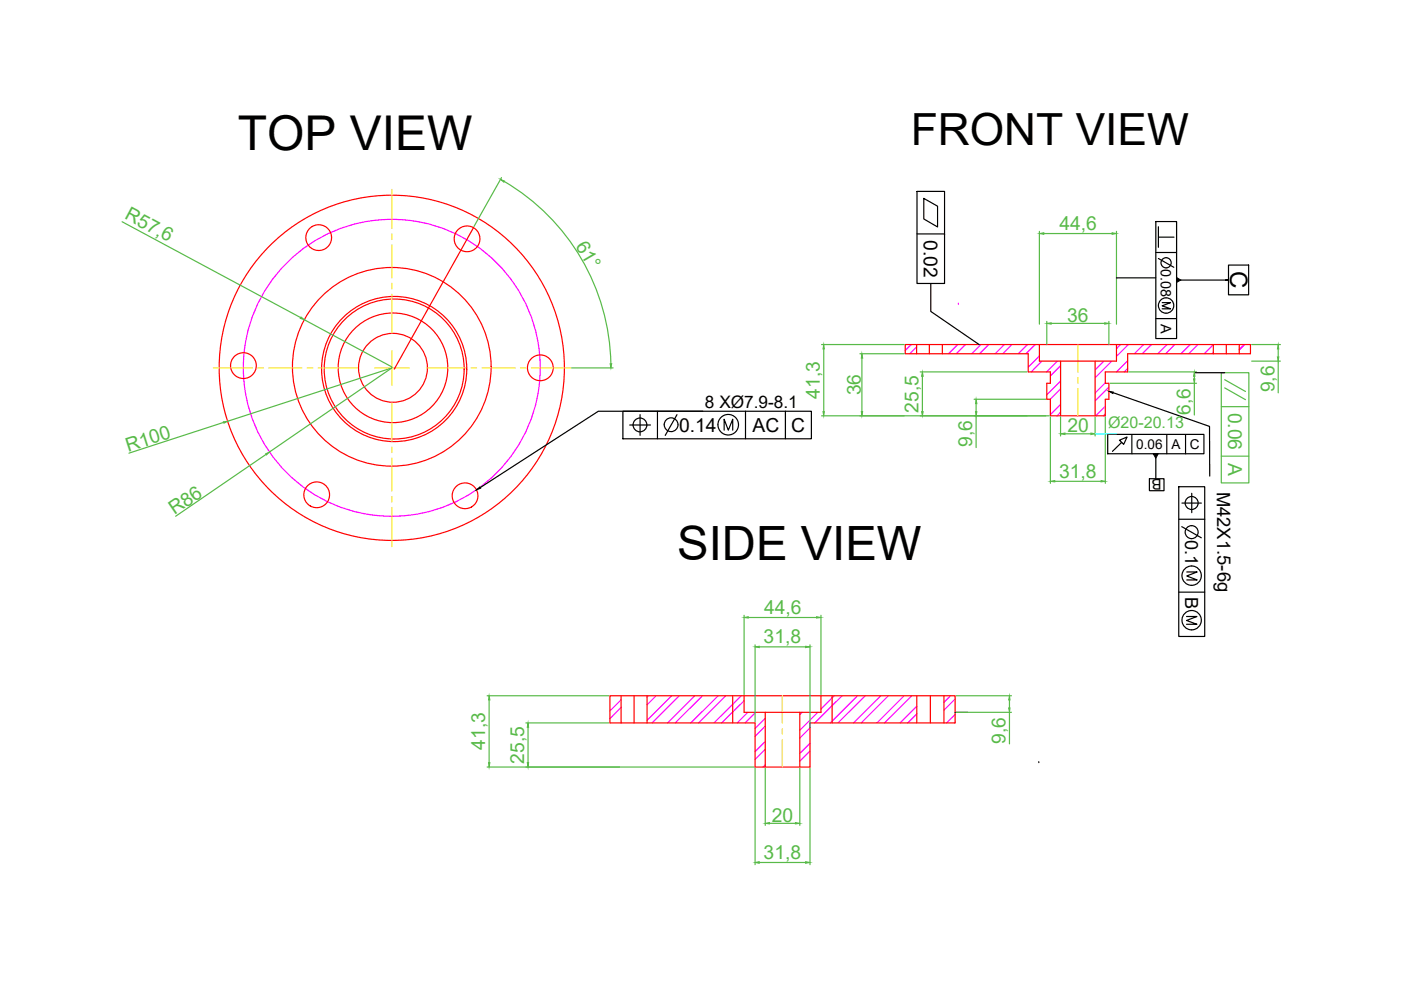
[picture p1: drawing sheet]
<svg xmlns="http://www.w3.org/2000/svg" width="297mm" height="210mm" viewBox="0 0 297 210" stroke-linecap="round" stroke-linejoin="round" font-family="sans-serif">
<!-- layer: 0 -->
<g fill="none" stroke="#f00" stroke-width=".25">
<path d="M100.4 48.2l-16.8 30.1M191.9 73.1h73.2v1.9h-26v3.9h-4.8v2.4h.8v3.4h-.8v3.5h-11.6v-3.5h-.8v-3.4h.8v-2.4h-4.7v-3.9h-26.1zM194.3 73.1v1.9M197 73.1v1.9M199.8 73.1v1.9M220.4 73.1v3.5h16.3v-3.5M224.9 76.6v11.6M232.2 76.6v11.6M257.2 73.1v1.9M260 73.1v1.9M262.7 73.1v1.9M129.3 147.5h73.2v5.8h-30.8v9.3h-11.6v-9.3h-30.8z"/>
<path d="M131.7 147.5v5.8M134.4 147.5v5.8M137.2 147.5v5.8M155.3 147.5v5.8M157.8 147.5v3.5h16.3v-3.5M162.2 151v11.6M169.6 151v11.6M176.4 147.5v5.8M194.4 147.5v5.8M197.3 147.5v5.8M200.1 147.5v5.8"/>
<circle cx="67.6" cy="50.4" r="2.73"/>
<circle cx="99" cy="50.6" r="2.73"/>
<circle cx="51.6" cy="77.5" r="2.73"/>
<circle cx="83.1" cy="78" r="36.6"/>
<circle cx="83.1" cy="77.8" r="21.1"/>
<circle cx="83.3" cy="78" r="11.6"/>
<circle cx="83.3" cy="78" r="7.3"/>
<circle cx="83.6" cy="78.2" r="15.4"/>
<circle cx="83.6" cy="78.2" r="14.8"/>
<circle cx="114.6" cy="78" r="2.73"/>
<circle cx="67.1" cy="104.9" r="2.73"/>
<circle cx="98.6" cy="105.1" r="2.73"/>
</g>
<g fill="none" stroke="#f0f" stroke-width=".25">
<path d="M193.2 73.1l-1.3 1.2M194.3 73.6l-1.4 1.4M203.1 73.1l-2 1.9M203.2 64.5h.1M204.7 73.1l-1.9 1.9M208 73.1l-2 1.9M209.6 73.1l-1.9 1.9M212.9 73.1l-1.9 1.9M214.5 73.1l-1.9 1.9M217.8 73.1l-1.9 1.9M219.5 73.1l-2 1.9M220.4 75.5l-2.4 2.3"/>
<path d="M220.9 76.6l-2.3 2.3M224.2 76.6l-2.3 2.3M224.9 77.5l-2.2 2.2M234 76.6l-1.8 1.8M235.7 76.6l-3.5 3.5M237.6 73.1l-.9 .8M239.1 76.5l-2.4 2.4M239.1 78.1l-.7 .8M239.2 73.1l-2.5 2.5M242.5 73.1l-2 1.9M244.1 73.1l-1.9 1.9M247.4 73.1l-1.9 1.9"/>
<path d="M249.1 73.1l-2 1.9M252.3 73.1l-1.9 1.9M254 73.1l-2 1.9M257.2 73.1l-1.9 1.9M257.2 74.7l-.2 .3M263.8 73.1l-1.1 1.1M224.9 80.8l-3 2.9M224.9 85.8l-2.2 2.1M224.9 82.5l-2.2 2.2M224.9 87.4l-.8 .8M234.3 81.2l-2.1 2.1M234.3 86.1l-2 2.1"/>
<path d="M234.3 87.8l-.3 .4M235.1 82.1l-2.9 2.9M131.7 153.3h.1M131.7 148.4l-2.4 2.3M131.7 150l-2.4 2.4M137.4 147.5l-.2 .3M139.1 147.5l-1.9 1.9M142.4 147.5l-5.2 5.2M144 147.5l-5.8 5.8M147.3 147.5l-5.8 5.8M149 147.5l-5.8 5.8M152.3 147.5l-5.8 5.8"/>
<path d="M153.9 147.5l-5.8 5.8M157.2 147.5l-5.8 5.8M157.8 148.6l-4.8 4.7M158.6 151l-2.3 2.3M160.2 151l-2.2 2.3M162.2 152.3l-2.1 2.2M162.2 157.2l-2.1 2.2M162.2 154l-2.1 2.1M162.2 158.9l-2.1 2.1M170.1 151l-.5 .5M171.7 157.6l-2.1 2.2M171.7 154.3l-2.1 2.2"/>
<path d="M171.7 159.2l-2.1 2.2M173.4 151l-3.8 3.8M176.9 147.5l-2.8 2.9M178.5 147.5l-5.8 5.8M181.8 147.5l-5.7 5.8M183.5 147.5l-5.8 5.8M186.8 147.5l-5.8 5.8M188.4 147.5l-5.8 5.8M191.7 147.5l-5.8 5.8M193.3 147.5l-5.8 5.8M194.4 149.7l-3.6 3.6M194.4 151.4l-1.9 1.9"/>
<path d="M201.5 147.5l-1.4 1.4M202.5 151.5l-1.8 1.8M202.5 148.2l-2.4 2.4M202.5 153.1l-.2 .2M162.2 162.2l-.4 .4M171.7 162.5l-.1 .1"/>
<circle cx="83.1" cy="78" r="31.5"/>
</g>
<path d="M228.5 73.1v5.8M228.5 80v1.2M228.5 82.4v5.8M165.9 147.5v5.8M165.9 154.5v1.1M165.9 156.8v5.8" fill="none" stroke="#ff0" stroke-width=".25"/>
<g fill="none" stroke="#58ba48" stroke-width=".25">
<path d="M106.3 37.7l-5.8 10.3M106.9 38.5a45.8 45.8 0 0 1 22.6 38.6M25.9 47l37.8 20.3M220.4 49.1v19.6M221.3 49.5h14.5M236.7 49.1v19.6M64.5 67.8l18.6 10M121.2 78h8.8M174.2 73.1h17.5M174.7 74v13.3M182.3 75h9.4M182.7 75.9v11.4"/>
<path d="M195.1 78.9h22.6M195.6 79.8v7.5M221.9 68.1v5M222.9 68.6h11.3M235.1 68.1v5M239.3 78.9h14.4M253.2 79.8v.5M258.9 79h5.9v23.4h-5.9zM265.4 73.1h6.1M265.4 76.6h6.1M271 74v1.7M271 76.6v6.7"/>
<path d="M47.4 89.6l-20.1 6.5M48.3 89.3l34.8-11.3-26 17.8M56.4 96.3l-19.2 13.2M174.2 88.2h48.3M206.5 84.7h15.2M207 85.6v1.7M207 88.2v6.7M222.7 88.4v14.1M224.9 88.4v4M225.8 92h5.5M232.2 88.4v4M234.3 88.4v14.1"/>
<path d="M235.4 81.3h18.3M253.2 81.3v6.7M258.9 86.2h5.9M258.9 96.7h5.9M259.7 80.5l4.4 2.5M259.7 82.2l4.4 2.5M223.6 102.1h9.9M157.8 130.5v16.8M158.7 130.9h14.4M160.1 136.7v16.4M161 137.1h9.8M171.7 136.7v17.6"/>
<path d="M174.1 130.5v16.8M103.3 147.5h25.8M103.7 148.4v13.3M111.5 153.3h17.6M112 154.2v7.5M202.7 147.5h11.7M202.7 151h11.7M214 148.4v1.7M214 151v6.7M103.3 162.6h56.5M160.1 162.8v20.5M162.2 162.8v12.2"/>
<path d="M163.1 174.6h5.5M169.6 162.8v12.2M171.7 162.8v20.5M161 182.9h9.8"/>
</g>
<g fill="#58ba48" stroke="#58ba48" stroke-width=".21">
<path d="M220.4 49.5l.9-.2v.4z"/>
<path d="M235.8 49.3l.9 .2-.9 .2z"/>
<path d="M221.9 68.6l1-.2v.3z"/>
<path d="M234.2 68.4l.9 .2-.9 .1z"/>
<path d="M271 73.1l.1 .9h-.3z"/>
<path d="M270.8 75.7h.3l-.1 .9z"/>
<path d="M253.2 78.9l.2 .9h-.3z"/>
<path d="M253.1 80.3h.3l-.2 1z"/>
<path d="M174.7 73.1l.1 .9h-.3z"/>
<path d="M174.5 87.3h.3l-.1 .9z"/>
<path d="M182.7 75l.2 .9h-.3z"/>
<path d="M182.6 87.3h.3l-.2 .9z"/>
<path d="M195.6 78.9l.1 .9h-.3z"/>
<path d="M195.4 87.3h.3l-.1 .9z"/>
<path d="M207 84.7l.1 .9h-.3z"/>
<path d="M206.8 87.3h.3l-.1 .9z"/>
<path d="M224.9 92l.9-.2v.3z"/>
<path d="M231.3 91.8l.9 .2-.9 .1z"/>
<path d="M222.7 102.1l.9-.2v.3z"/>
<path d="M233.5 101.9l.8 .2-.8 .1z"/>
<path d="M63.8 67.2l.7 .6-.8-.3z"/>
<path d="M47.4 89.4l.9-.1-.8 .4z"/>
<path d="M129.4 77.1h.3l-.2 .9z"/>
<path d="M106.1 38l.9 .4-.2 .2z"/>
<path d="M157.8 130.9l.9-.1v.2z"/>
<path d="M173.1 130.8l1 .1-1 .1z"/>
<path d="M160.1 137.1l.9-.1v.3z"/>
<path d="M170.8 137l.9 .1-.9 .2z"/>
<path d="M214 147.5l.2 .9h-.3z"/>
<path d="M213.9 150.1h.3l-.2 .9z"/>
<path d="M103.7 147.5l.2 .9h-.3z"/>
<path d="M103.6 161.7h.3l-.2 .9z"/>
<path d="M112 153.3l.1 .9h-.3z"/>
<path d="M111.8 161.7h.3l-.1 .9z"/>
<path d="M162.2 174.6l.9-.2v.3z"/>
<path d="M168.6 174.4l1 .2-1 .1z"/>
<path d="M160.1 182.9l.9-.2v.3z"/>
<path d="M170.8 182.7l.9 .2-.9 .1z"/>
<path d="M56.3 96.2l.8-.4-.6 .7z"/>
</g>
<g fill="none" stroke="#f8d731" stroke-width=".25">
<path d="M83.1 40.2v8.3M83.1 49.6v1.2M83.1 51.9v7M45.2 78h8.3M54.7 78h1.2M57 78h7M65.1 78h1.2M67.5 78h8.3M79.4 78h7.4M83.1 60.1v1.1M83.1 62.4v8.3M83.1 74.4v7.3"/>
<path d="M90.4 78h8.3M99.9 78h1.1M102.2 78h7M110.3 78h1.2M112.7 78h8.3M83.1 85.3v8.3M83.1 94.8v1.2M83.1 97.1v7M83.1 105.3v1.1M83.1 107.6v8.3"/>
</g>
<g fill="none" stroke="#000" stroke-width=".25">
<path d="M194.4 40.6h5.9v19.5h-5.9zM194.4 49.6h5.9M195.9 42.1l2.9 1.6v4.4l-2.9-1.7zM236.7 58.9h8.4M245.1 47h4.4v24.8h-4.4zM245.1 53.5h4.4M245.6 48.1v4.3M245.6 50.3h3.3M245.6 54.8l3.3 1.9M250.3 59.4h10.2h-.6M260.5 56.2h4.2v6.3h-4.2zM197.3 60.1v5.9l10.3 7.1"/>
<path d="M245.1 67.5h4.4M246.4 64.2h1.8l-1.8 .6 1.8 .7h-1.8M253.4 79h6.3M132.1 87.2h39.9v5.8h-39.9zM133.5 90.1h4.4M135.7 87.9v4.4M139.4 87.2v5.8M143.5 87.9l-2.5 4.4M149 87.2h-22.1l-25.1 16.2M153.5 91.2v-2.3l.9 2.3 .9-2.3v2.3M158.1 87.2v5.8M166.5 87.2v5.8"/>
<path d="M234.9 92.1h20.4v4.1h-20.4zM236 83.3l20.4 7.1 .1 10.6M237.8 93.8l.4 .4 .8-1.5-1.7 .6 .5 .5-1.9 1.9M240 92.1v4.1M245.1 97.1v4.4M247.4 92.1v4.1M251.4 92.1v4.1M243.7 101.5h3.1v2.5h-3.1zM249.9 103.2h5.5v31.7h-5.5zM249.9 110.1h5.5M250.6 111.7l4.1 2.3M250.6 106.7h4.1"/>
<path d="M252.7 104.6v4.1M249.9 125.5h5.5M251.6 130.7h2.2l-2.2 .9 2.2 .8h-2.2M251.6 121.3h2.2l-2.2 .8 2.2 .9h-2.2M202.5 151h2.6M220.2 161.7h.1"/>
<circle cx="247.2" cy="55.7" r="1.08"/>
<circle cx="247.2" cy="64.8" r="1.63"/>
<circle cx="135.7" cy="90.1" r="1.46"/>
<circle cx="142.3" cy="90" r="1.46"/>
<circle cx="154.4" cy="90.1" r="2.18"/>
<circle cx="252.7" cy="106.6" r="1.38"/>
<circle cx="252.7" cy="112.8" r="1.38"/>
<circle cx="252.7" cy="122.1" r="2.05"/>
<circle cx="252.7" cy="131.5" r="2.05"/>
</g>
<path d="M249.5 58.8l.8 .6-.8 .5zM235.1 83l.9 .1v.3zM244.5 96.2h1.1l-.5 .9zM101 103.9l.8-.7 .1 .3z" fill="#000" stroke="#000" stroke-width=".21"/>
<path d="M232.2 92h4.5" fill="none" stroke="#0ff" stroke-width=".25"/>
<text font-size="10.2" x="50.4" y="31.9">TOP VIEW</text>
<text font-size="10" x="143.6" y="118.8">SIDE VIEW</text>
<text font-size="9.4" x="193.1" y="30.8">FRONT VIEW</text>
<text font-size="5.1" x="260.8" y="57.5" transform="rotate(90 260.8 57.5)">C</text>
<g font-size="4.1" fill="#58ba48">
<text x="26.2" y="46.3" transform="rotate(28 26.2 46.3)">R57,6</text>
<text x="121.9" y="52.1" transform="rotate(60 121.9 52.1)">61°</text>
<text x="224.6" y="48.7">44,6</text>
<text x="226.3" y="68.3">36</text>
<text x="182.5" y="83.8" transform="rotate(-90 182.5 83.8)">36</text>
<text x="270.2" y="83.2" transform="rotate(-90 270.2 83.2)">9,6</text>
<text x="173.8" y="84.5" transform="rotate(-90 173.8 84.5)">41,3</text>
<text x="194.8" y="87.5" transform="rotate(-90 194.8 87.5)">25,5</text>
<text x="252.4" y="87.9" transform="rotate(-90 252.4 87.9)">6,6</text>
<text x="260.4" y="87.5" transform="rotate(90 260.4 87.5)">0.06</text>
<text x="27.2" y="95.8" transform="rotate(-18 27.2 95.8)">R100</text>
<text x="206.1" y="94.8" transform="rotate(-90 206.1 94.8)">9,6</text>
<text x="226.3" y="91.7">20</text>
<text x="224.6" y="101.2">31,8</text>
<text x="260.4" y="98.2" transform="rotate(90 260.4 98.2)">A</text>
<text x="37" y="109.3" transform="rotate(-34 37 109.3)">R86</text>
<text x="162" y="130.1">44,6</text>
<text x="161.9" y="136.3">31,8</text>
<text x="102.9" y="159" transform="rotate(-90 102.9 159)">41,3</text>
<text x="111.2" y="161.9" transform="rotate(-90 111.2 161.9)">25,5</text>
<text x="213.2" y="157.7" transform="rotate(-90 213.2 157.7)">9,6</text>
<text x="163.6" y="174.3">20</text>
<text x="161.9" y="182.1">31,8</text>
</g>
<g font-size="4.1">
<text x="195.9" y="50.9" transform="rotate(90 195.9 50.9)">0.02</text>
<text x="144" y="91.6">0.14</text>
<text x="159.5" y="91.6">AC</text>
<text x="167.8" y="91.6">C</text>
</g>
<text font-size="3.9" x="258" y="104.2" transform="rotate(90 258 104.2)">M42X1.5-6g</text>
<g font-size="3.8">
<text x="251.3" y="114.4" transform="rotate(90 251.3 114.4)">0.1</text>
<text x="251.3" y="126.6" transform="rotate(90 251.3 126.6)">B</text>
</g>
<text font-size="3.7" x="149.5" y="86.5">8 XØ7.9-8.1</text>
<text font-size="3.4" fill="#58ba48" x="234.9" y="90.7">Ø20-20.13</text>
<g font-size="3.1">
<text x="246.2" y="57" transform="rotate(90 246.2 57)">0.08</text>
<text x="246.2" y="68.7" transform="rotate(90 246.2 68.7)">A</text>
<text x="246.3" y="101.6" transform="rotate(180 246.3 101.6)">B</text>
</g>
<g font-size="2.9">
<text x="240.9" y="95.2">0.06</text>
<text x="248.4" y="95.2">A</text>
<text x="252.3" y="95.2">C</text>
</g>
</svg>
